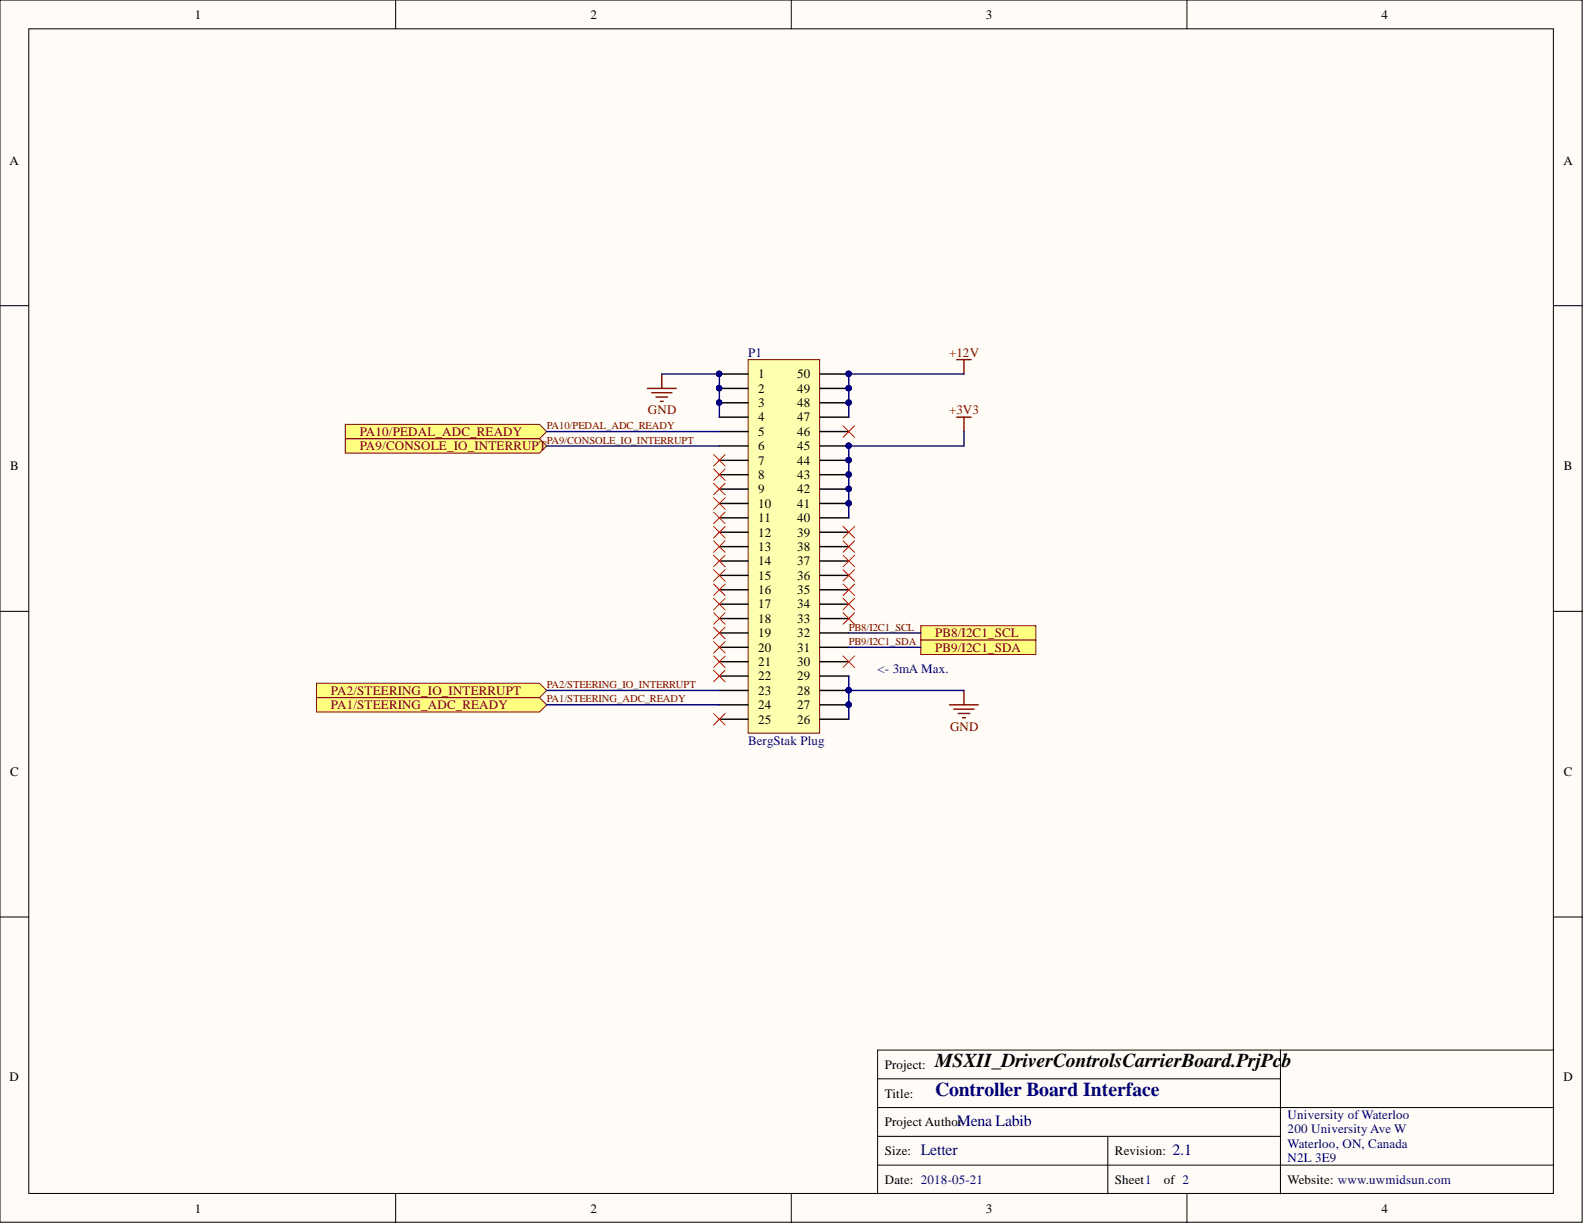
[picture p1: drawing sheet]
<svg xmlns="http://www.w3.org/2000/svg" width="279mm" height="216mm" viewBox="0 0 279 216" stroke-linecap="round" stroke-linejoin="round" font-family="sans-serif">
<g fill="#fffcf8" stroke="#000" stroke-width=".18">
<path d="M0 0h279.1v215.6h-279.1z"/>
<path d="M5.1 5.1h268.9v205.4h-268.9z"/>
</g>
<g fill="none" stroke="#000" stroke-width=".18">
<path d="M69.8 0v5.1M139.6 0v5.1M209.4 0v5.1M0 53.9h5.1M274.1 53.9h5M0 107.8h5.1M274.1 107.8h5M0 161.7h5.1M274.1 161.7h5M154.8 195.4h119.3M154.8 190.3h71.1M225.9 185.2h-71.1v25.4"/>
<path d="M225.9 185.2v25.4M225.9 185.2h48.2M69.8 210.6v5.1M139.6 210.6v5.1M154.8 200.4h71.1M154.8 205.5h119.3M195.4 200.4v10.2M209.4 210.6v5.1"/>
</g>
<g fill="none" stroke="#800000" stroke-width=".25">
<path d="M114.2 68.5h5.1M115 69.3h3.5M115.7 70h2.1M116.5 70.8h.5M116.7 66v2.5M168.8 63.4h2.5M168.8 73.6h2.5M170 63.4v2.6M170 73.6v2.5M167.5 124.3h5.1M168.3 125.1h3.5M169 125.8h2"/>
<path d="M169.8 126.6h.5M170 121.8v2.5"/>
</g>
<path d="M132 63.4h12.6v65.9h-12.6z" fill="#ffffb0" stroke="#800000" stroke-width=".18"/>
<g fill="none" stroke="#000" stroke-width=".25">
<path d="M126.9 66h5.1M126.9 68.5h5.1M126.9 71h5.1M126.9 73.6h5.1M126.9 76.1h5.1M126.9 78.7h5.1M144.6 66h5.1M144.6 68.5h5.1M144.6 71h5.1M144.6 73.6h5.1M144.6 76.1h5.1M144.6 78.7h5.1"/>
<path d="M126.9 81.2h5.1M126.9 83.7h5.1M126.9 86.3h5.1M126.9 88.8h5.1M126.9 91.3h5.1M126.9 93.9h5.1M126.9 96.4h5.1M126.9 99h5.1M144.6 81.2h5.1M144.6 83.7h5.1M144.6 86.3h5.1M144.6 88.8h5.1"/>
<path d="M144.6 91.3h5.1M144.6 93.9h5.1M144.6 96.4h5.1M144.6 99h5.1M126.9 101.5h5.1M126.9 104h5.1M126.9 106.6h5.1M126.9 109.1h5.1M126.9 111.6h5.1M126.9 114.2h5.1M126.9 116.7h5.1M126.9 119.3h5.1"/>
<path d="M144.6 101.5h5.1M144.6 104h5.1M144.6 106.6h5.1M144.6 109.1h5.1M144.6 111.6h5.1M144.6 114.2h5.1M144.6 116.7h5.1M144.6 119.3h5.1M126.9 121.8h5.1M126.9 124.3h5.1M126.9 126.9h5.1M144.6 121.8h5.1"/>
<path d="M144.6 124.3h5.1M144.6 126.9h5.1"/>
</g>
<g fill="#000080" stroke="#000080" stroke-width=".18">
<circle cx="126.8" cy="65.9" r=".47"/>
<circle cx="126.8" cy="68.5" r=".47"/>
<circle cx="126.8" cy="71" r=".47"/>
<circle cx="149.7" cy="124.3" r=".47"/>
<circle cx="149.7" cy="121.8" r=".47"/>
<circle cx="149.7" cy="88.8" r=".47"/>
<circle cx="149.7" cy="86.2" r=".47"/>
<circle cx="149.7" cy="83.7" r=".47"/>
<circle cx="149.7" cy="81.2" r=".47"/>
<circle cx="149.7" cy="78.6" r=".47"/>
<circle cx="149.7" cy="71" r=".47"/>
<circle cx="149.7" cy="68.5" r=".47"/>
<circle cx="149.7" cy="65.9" r=".47"/>
</g>
<g fill="none" stroke="#f00" stroke-width=".18">
<path d="M148.7 75.1l2 2M150.7 75.1l-2 2M125.9 92.9l2 2M125.9 95.4l2 2M125.9 97.9l2 2.1M125.9 80.2l2 2M125.9 82.7l2 2M125.9 85.3l2 2M125.9 87.8l2 2M125.9 90.3l2 2.1M127.9 92.9l-2 2M127.9 95.4l-2 2"/>
<path d="M127.9 97.9l-2 2.1M127.9 80.2l-2 2M127.9 82.7l-2 2M127.9 85.3l-2 2M127.9 87.8l-2 2M127.9 90.3l-2 2.1M148.7 97.9l2 2.1M150.7 97.9l-2 2.1M125.9 110.6l2 2.1M125.9 113.2l2 2M125.9 115.7l2 2M125.9 118.2l2 2.1"/>
<path d="M125.9 105.6l2 2M127.9 110.6l-2 2.1M127.9 113.2l-2 2M127.9 115.7l-2 2M127.9 118.2l-2 2.1M127.9 105.6l-2 2M148.7 115.7l2 2M148.7 108.1l2 2M148.7 105.6l2 2M148.7 103l2 2M148.7 100.5l2 2M150.7 115.7l-2 2"/>
<path d="M150.7 108.1l-2 2M150.7 105.6l-2 2M150.7 103l-2 2M150.7 100.5l-2 2M125.9 125.8l2 2.1M127.9 125.8l-2 2.1"/>
</g>
<g fill="#ffff80" stroke="#800000" stroke-width=".18">
<path d="M60.9 74.9h34.3l1.2 1.2-1.2 1.3h-34.3z" fill-rule="evenodd"/>
<path d="M60.9 77.4h34.3l1.2 1.3-1.2 1.2h-34.3z" fill-rule="evenodd"/>
<path d="M162.4 110.4h20.3v2.5h-20.3z" fill-rule="evenodd"/>
<path d="M162.4 112.9h20.3v2.5h-20.3z" fill-rule="evenodd"/>
<path d="M55.8 120.5h39.4l1.2 1.3-1.2 1.3h-39.4z" fill-rule="evenodd"/>
<path d="M55.8 123.1h39.4l1.2 1.2-1.2 1.3h-39.4z" fill-rule="evenodd"/>
</g>
<path d="M148.7 95.4l2 2M148.7 92.9l2 2M150.7 95.4l-2 2M150.7 92.9l-2 2M125.9 108.1l2 2M125.9 100.5l2 2M125.9 103l2 2M127.9 108.1l-2 2M127.9 100.5l-2 2M127.9 103l-2 2" fill="none" stroke="#f00" stroke-width=".18"/>
<path d="M96.4 76.1h30.5M96.4 78.7h30.5M116.7 66h10.2v7.6M170 66h-20.3v7.6M170 76.1v2.6h-20.3v12.6M149.7 119.3v7.6M149.7 111.6h12.7M149.7 114.2h12.7M96.4 121.8h30.5M96.4 124.3h30.5M149.7 121.8h20.3" fill="none" stroke="#000080" stroke-width=".25"/>
<g fill="#000080" stroke="#000080" stroke-width=".18">
<circle cx="126.8" cy="71" r=".47"/>
<circle cx="126.8" cy="68.5" r=".47"/>
<circle cx="126.8" cy="65.9" r=".47"/>
<circle cx="149.7" cy="71" r=".47"/>
<circle cx="149.7" cy="68.5" r=".47"/>
<circle cx="149.7" cy="65.9" r=".47"/>
<circle cx="149.7" cy="78.6" r=".47"/>
<circle cx="149.7" cy="81.2" r=".47"/>
<circle cx="149.7" cy="83.7" r=".47"/>
<circle cx="149.7" cy="86.2" r=".47"/>
<circle cx="149.7" cy="88.8" r=".47"/>
<circle cx="149.7" cy="121.8" r=".47"/>
<circle cx="149.7" cy="124.3" r=".47"/>
</g>
<text font-size="3.5" x="165" y="188.3">MSXII_DriverControlsCarrierBoard.PrjPcb</text>
<text font-size="3.5" fill="#000080" x="165" y="193.3">Controller Board Interface</text>
<g font-size="2.8" fill="#000080">
<text x="162.4" y="203.7">Letter</text>
<text x="168.8" y="198.6">Mena Labib</text>
<text x="206.8" y="203.7">2.1</text>
</g>
<g font-size="2.3">
<text x="34.3" y="3.3">1</text>
<text x="104.1" y="3.3">2</text>
<text x="173.9" y="3.3">3</text>
<text x="243.7" y="3.3">4</text>
<text x="1.7" y="29">A</text>
<text x="275.8" y="29">A</text>
<text x="133.7" y="66.7">1</text>
<text x="133.7" y="69.3">2</text>
<text x="133.7" y="71.8">3</text>
<text x="140.6" y="71.8">48</text>
<text x="140.6" y="69.3">49</text>
<text x="140.6" y="66.7">50</text>
<text x="133.7" y="74.3">4</text>
<text x="133.7" y="76.9">5</text>
<text x="140.6" y="76.9">46</text>
<text x="140.6" y="74.3">47</text>
<text x="1.8" y="82.9">B</text>
<text x="133.7" y="79.4">6</text>
<text x="133.7" y="82">7</text>
<text x="140.6" y="82">44</text>
<text x="140.6" y="79.4">45</text>
<text x="275.8" y="82.9">B</text>
<text x="133.7" y="84.5">8</text>
<text x="133.7" y="87">9</text>
<text x="133.7" y="89.6">10</text>
<text x="140.6" y="89.6">41</text>
<text x="140.6" y="87">42</text>
<text x="140.6" y="84.5">43</text>
<text x="133.7" y="92.1">11</text>
<text x="133.7" y="94.6">12</text>
<text x="140.6" y="94.6">39</text>
<text x="140.6" y="92.1">40</text>
<text x="133.7" y="97.2">13</text>
<text x="133.7" y="99.7">14</text>
<text x="140.6" y="99.7">37</text>
<text x="140.6" y="97.2">38</text>
<text x="133.7" y="102.3">15</text>
<text x="133.7" y="104.8">16</text>
<text x="133.7" y="107.3">17</text>
<text x="140.6" y="107.3">34</text>
<text x="140.6" y="104.8">35</text>
<text x="140.6" y="102.3">36</text>
<text x="133.7" y="109.9">18</text>
<text x="133.7" y="112.4">19</text>
<text x="140.6" y="112.4">32</text>
<text x="140.6" y="109.9">33</text>
<text x="133.7" y="114.9">20</text>
<text x="133.7" y="117.5">21</text>
<text x="140.6" y="117.5">30</text>
<text x="140.6" y="114.9">31</text>
<text x="133.7" y="120">22</text>
<text x="133.7" y="122.6">23</text>
<text x="133.7" y="125.1">24</text>
<text x="140.6" y="125.1">27</text>
<text x="140.6" y="122.6">28</text>
<text x="140.6" y="120">29</text>
<text x="133.7" y="127.6">25</text>
<text x="140.6" y="127.6">26</text>
<text x="1.8" y="136.8">C</text>
<text x="275.8" y="136.8">C</text>
<text x="1.7" y="190.7">D</text>
<text x="156.1" y="188.5">Project:</text>
<text x="275.8" y="190.7">D</text>
<text x="156.1" y="193.6">Title:</text>
<text x="156.1" y="203.7">Size:</text>
<text x="156.1" y="198.7">Project Author</text>
<text x="196.7" y="203.7">Revision:</text>
<text x="156.1" y="208.8">Date: 2018-05-21</text>
<text x="196.7" y="208.8">Sheet1</text>
<text x="205.3" y="208.8">of 2</text>
<text x="227.1" y="208.8">Website: www.uwmidsun.com</text>
<text x="34.3" y="213.9">1</text>
<text x="104.1" y="213.9">2</text>
<text x="173.9" y="213.9">3</text>
<text x="243.7" y="213.9">4</text>
</g>
<g font-size="2.3" fill="#000080">
<text x="132" y="62.9">P1</text>
<text x="154.8" y="118.7">&lt;- 3mA Max.</text>
<text x="132" y="131.4">BergStak Plug</text>
<text x="227.1" y="197.4">University of Waterloo</text>
<text x="227.1" y="199.9">200 University Ave W</text>
<text x="227.1" y="202.5">Waterloo, ON, Canada</text>
<text x="227.1" y="205">N2L 3E9</text>
</g>
<g font-size="2.3" fill="#800000">
<text x="167.4" y="62.9">+12V</text>
<text x="63.4" y="76.9">PA10/PEDAL_ADC_READY</text>
<text x="114.3" y="73.1">GND</text>
<text x="167.4" y="73.1">+3V3</text>
<text x="63.4" y="79.4">PA9/CONSOLE_IO_INTERRUPT</text>
<text x="165" y="112.4">PB8/I2C1_SCL</text>
<text x="165" y="114.9">PB9/I2C1_SDA</text>
<text x="58.4" y="122.6">PA2/STEERING_IO_INTERRUPT</text>
<text x="58.4" y="125.1">PA1/STEERING_ADC_READY</text>
<text x="167.6" y="128.9">GND</text>
</g>
<g font-size="1.9" fill="#800000">
<text x="96.4" y="75.7">PA10/PEDAL_ADC_READY</text>
<text x="96.4" y="78.2">PA9/CONSOLE_IO_INTERRUPT</text>
<text x="149.7" y="111.2">PB8/I2C1_SCL</text>
<text x="149.7" y="113.8">PB9/I2C1_SDA</text>
<text x="96.4" y="121.4">PA2/STEERING_IO_INTERRUPT</text>
<text x="96.4" y="123.9">PA1/STEERING_ADC_READY</text>
</g>
</svg>
